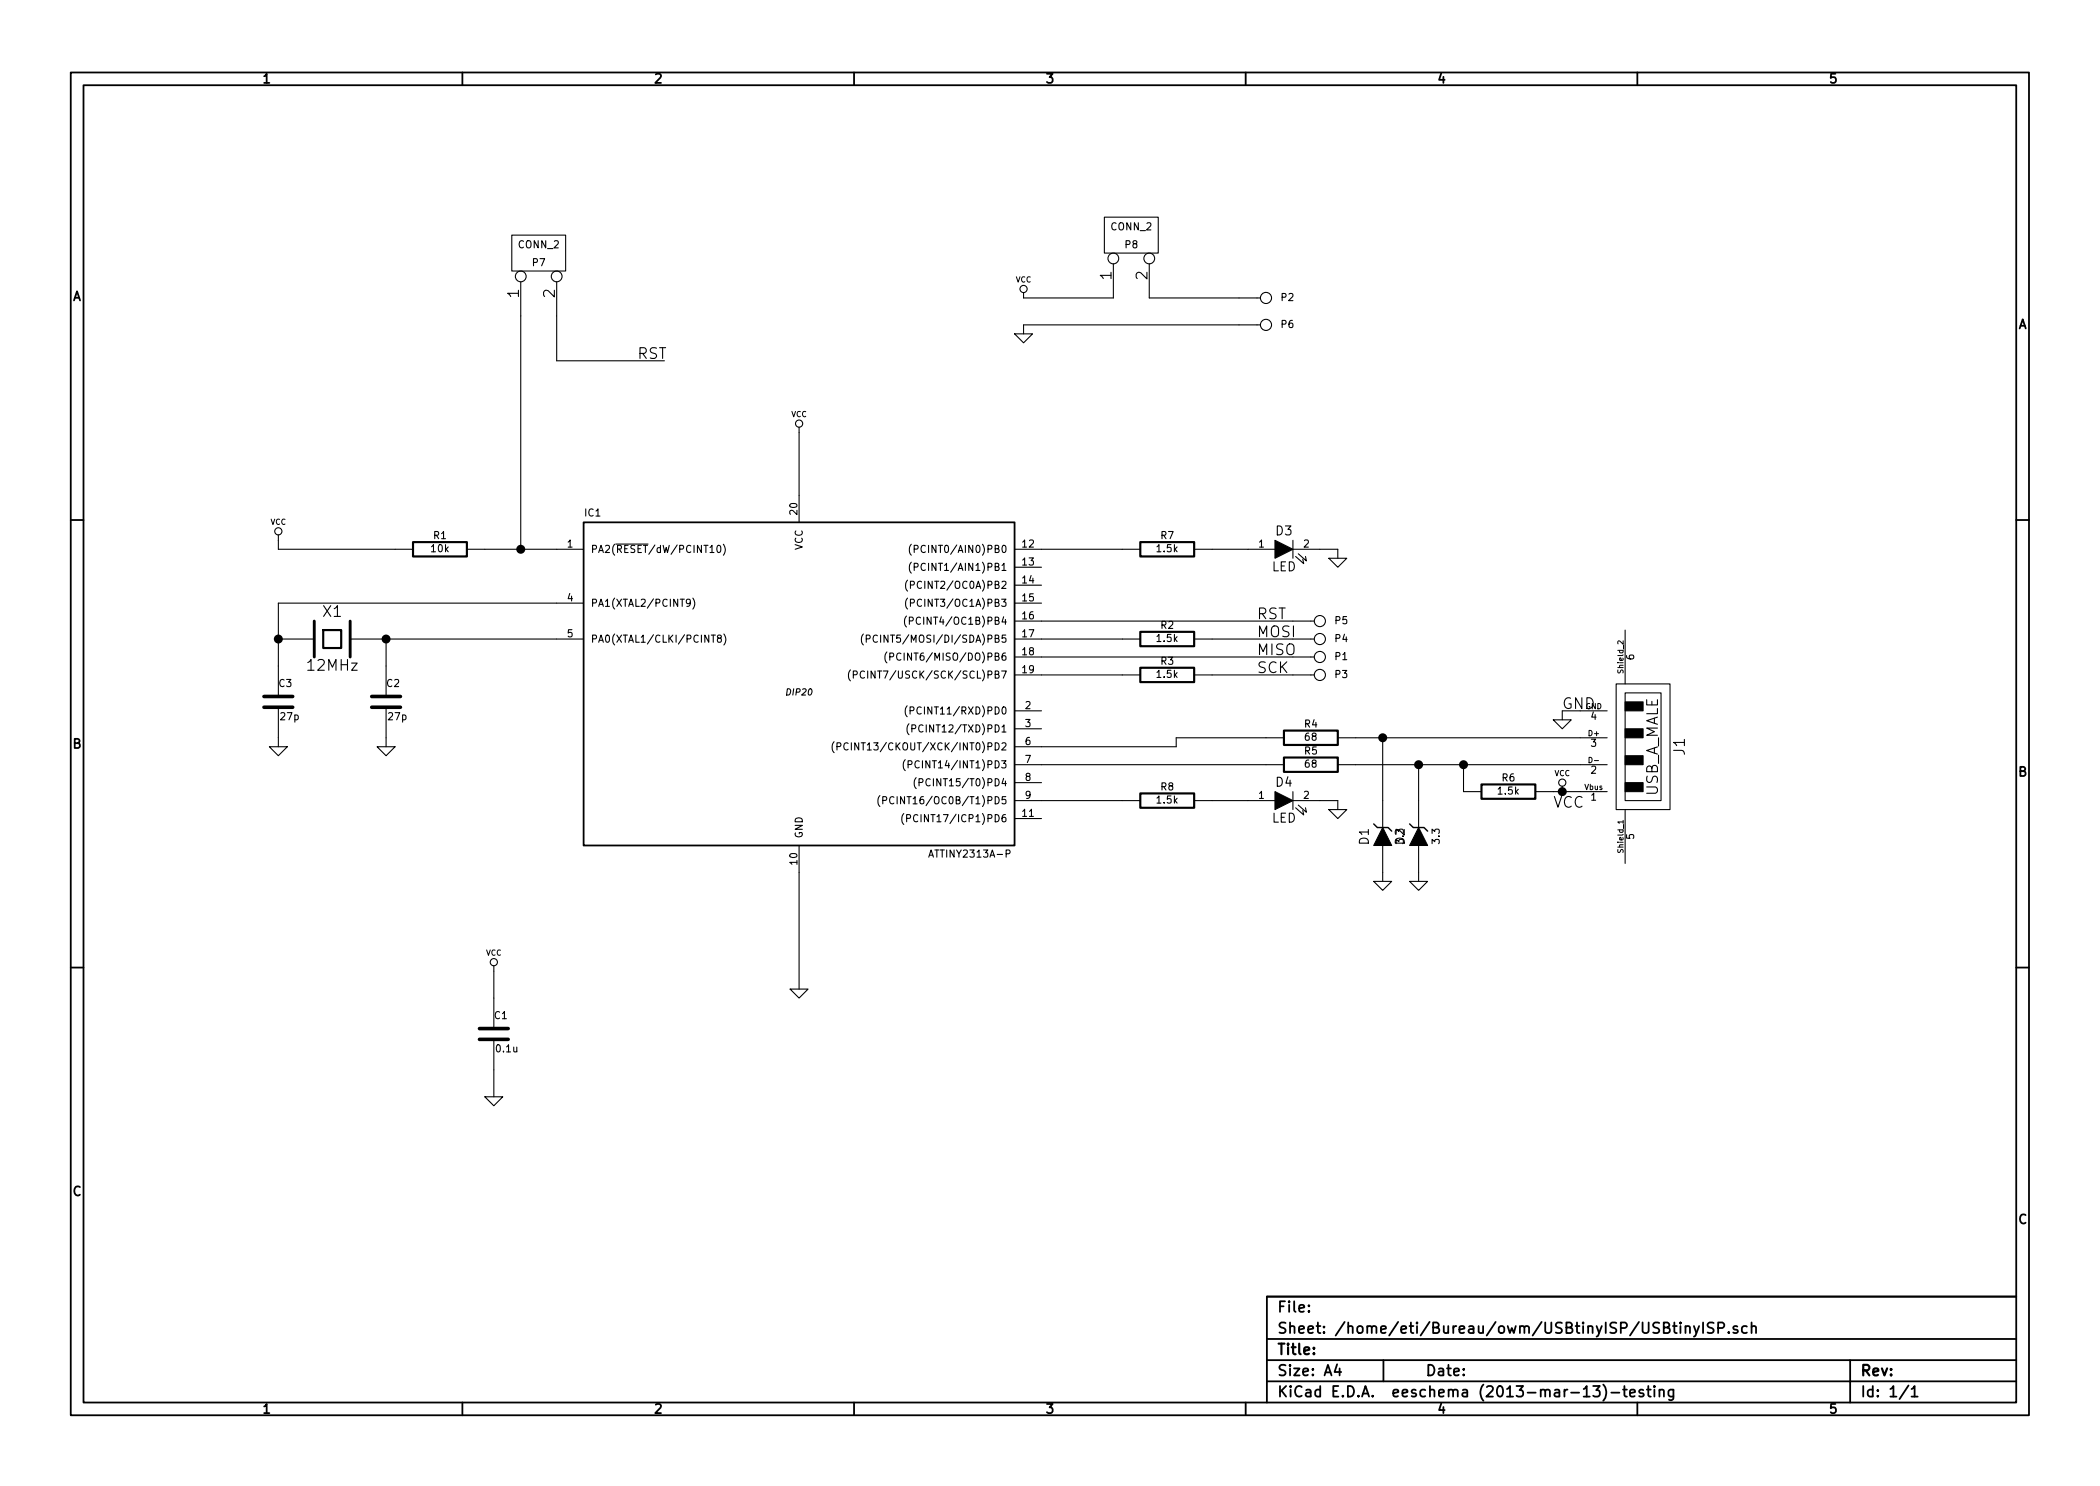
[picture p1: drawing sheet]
EESchema Schematic File Version 2
LIBS:power
LIBS:device
LIBS:transistors
LIBS:conn
LIBS:linear
LIBS:regul
LIBS:74xx
LIBS:cmos4000
LIBS:adc-dac
LIBS:memory
LIBS:xilinx
LIBS:special
LIBS:microcontrollers
LIBS:dsp
LIBS:microchip
LIBS:analog_switches
LIBS:motorola
LIBS:texas
LIBS:intel
LIBS:audio
LIBS:interface
LIBS:digital-audio
LIBS:philips
LIBS:display
LIBS:cypress
LIBS:siliconi
LIBS:opto
LIBS:atmel
LIBS:contrib
LIBS:valves
LIBS:component
LIBS:USBtinyISP-cache
EELAYER 24 0
EELAYER END
$Descr A4 11693 8268
encoding utf-8
Sheet 1 1
Title ""
Date ""
Rev ""
Comp ""
Comment1 ""
Comment2 ""
Comment3 ""
Comment4 ""
$EndDescr
$Comp
L CRYSTAL X1
U 1 1
P 1850 3550
F 0 "X1" H 1850 3700 60  0000 C CNN
F 1 "12MHz" H 1850 3400 60  0000 C CNN
F 2 "" H 1850 3550 60  0000 C CNN
F 3 "" H 1850 3550 60  0000 C CNN
	1    1850 3550
	1    0    0    -1  
$EndComp
$Comp
L C C2
U 1 1
P 2150 3900
F 0 "C2" H 2150 4000 40  0000 L CNN
F 1 "27p" H 2156 3815 40  0000 L CNN
F 2 "" H 2188 3750 30  0000 C CNN
F 3 "" H 2150 3900 60  0000 C CNN
	1    2150 3900
	1    0    0    -1  
$EndComp
$Comp
L C C3
U 1 1
P 1550 3900
F 0 "C3" H 1550 4000 40  0000 L CNN
F 1 "27p" H 1556 3815 40  0000 L CNN
F 2 "" H 1588 3750 30  0000 C CNN
F 3 "" H 1550 3900 60  0000 C CNN
	1    1550 3900
	1    0    0    -1  
$EndComp
$Comp
L GND #PWR3
U 1 1
P 2150 4150
F 0 "#PWR3" H 2150 4150 30  0001 C CNN
F 1 "GND" H 2150 4080 30  0001 C CNN
F 2 "" H 2150 4150 60  0000 C CNN
F 3 "" H 2150 4150 60  0000 C CNN
	1    2150 4150
	-1   0    0    -1  
$EndComp
$Comp
L GND #PWR2
U 1 1
P 1550 4150
F 0 "#PWR2" H 1550 4150 30  0001 C CNN
F 1 "GND" H 1550 4080 30  0001 C CNN
F 2 "" H 1550 4150 60  0000 C CNN
F 3 "" H 1550 4150 60  0000 C CNN
	1    1550 4150
	-1   0    0    -1  
$EndComp
$Comp
L USB_A_MALE J1
U 1 1
P 9150 4150
F 0 "J1" H 9150 4350 60  0000 C CNN
F 1 "USB_A_MALE" H 9150 4200 60  0000 C CNN
F 2 "" H 10050 3200 60  0000 C CNN
F 3 "" H 10050 3200 60  0000 C CNN
	1    9150 4150
	0    1    1    0   
$EndComp
$Comp
L R R5
U 1 1
P 7300 4250
F 0 "R5" V 7380 4250 40  0000 C CNN
F 1 "68" V 7307 4251 40  0000 C CNN
F 2 "" V 7230 4250 30  0000 C CNN
F 3 "" H 7300 4250 30  0000 C CNN
	1    7300 4250
	0    -1   -1   0   
$EndComp
$Comp
L R R4
U 1 1
P 7300 4100
F 0 "R4" V 7380 4100 40  0000 C CNN
F 1 "68" V 7307 4101 40  0000 C CNN
F 2 "" V 7230 4100 30  0000 C CNN
F 3 "" H 7300 4100 30  0000 C CNN
	1    7300 4100
	0    -1   -1   0   
$EndComp
$Comp
L GND #PWR14
U 1 1
P 8700 4000
F 0 "#PWR14" H 8700 4000 30  0001 C CNN
F 1 "GND" H 8700 3930 30  0001 C CNN
F 2 "" H 8700 4000 60  0000 C CNN
F 3 "" H 8700 4000 60  0000 C CNN
	1    8700 4000
	1    0    0    -1  
$EndComp
$Comp
L VCC #PWR15
U 1 1
P 8700 4400
F 0 "#PWR15" H 8700 4500 30  0001 C CNN
F 1 "VCC" H 8700 4500 30  0000 C CNN
F 2 "" H 8700 4400 60  0000 C CNN
F 3 "" H 8700 4400 60  0000 C CNN
	1    8700 4400
	1    0    0    -1  
$EndComp
$Comp
L R R6
U 1 1
P 8400 4400
F 0 "R6" V 8480 4400 40  0000 C CNN
F 1 "1.5k" V 8407 4401 40  0000 C CNN
F 2 "" V 8330 4400 30  0000 C CNN
F 3 "" H 8400 4400 30  0000 C CNN
	1    8400 4400
	0    -1   -1   0   
$EndComp
$Comp
L ZENER D2
U 1 1
P 7900 4650
F 0 "D2" H 7900 4750 50  0000 C CNN
F 1 "3.3" H 7900 4550 40  0000 C CNN
F 2 "" H 7900 4650 60  0000 C CNN
F 3 "" H 7900 4650 60  0000 C CNN
	1    7900 4650
	0    -1   -1   0   
$EndComp
$Comp
L ZENER D1
U 1 1
P 7700 4650
F 0 "D1" H 7700 4750 50  0000 C CNN
F 1 "3.3" H 7700 4550 40  0000 C CNN
F 2 "" H 7700 4650 60  0000 C CNN
F 3 "" H 7700 4650 60  0000 C CNN
	1    7700 4650
	0    -1   -1   0   
$EndComp
$Comp
L GND #PWR13
U 1 1
P 7900 4900
F 0 "#PWR13" H 7900 4900 30  0001 C CNN
F 1 "GND" H 7900 4830 30  0001 C CNN
F 2 "" H 7900 4900 60  0000 C CNN
F 3 "" H 7900 4900 60  0000 C CNN
	1    7900 4900
	1    0    0    -1  
$EndComp
$Comp
L GND #PWR12
U 1 1
P 7700 4900
F 0 "#PWR12" H 7700 4900 30  0001 C CNN
F 1 "GND" H 7700 4830 30  0001 C CNN
F 2 "" H 7700 4900 60  0000 C CNN
F 3 "" H 7700 4900 60  0000 C CNN
	1    7700 4900
	1    0    0    -1  
$EndComp
Text Label 8650 4500 0    60   ~ 0
VCC
Text Label 8700 3950 0    60   ~ 0
GND
$Comp
L ATTINY2313A-P IC1
U 1 1
P 4450 3850
F 0 "IC1" H 3300 4850 40  0000 C CNN
F 1 "ATTINY2313A-P" H 5400 2950 40  0000 C CNN
F 2 "DIP20" H 4450 3850 35  0000 C CIN
F 3 "" H 4450 3850 60  0000 C CNN
	1    4450 3850
	1    0    0    -1  
$EndComp
$Comp
L GND #PWR7
U 1 1
P 4450 5500
F 0 "#PWR7" H 4450 5500 30  0001 C CNN
F 1 "GND" H 4450 5430 30  0001 C CNN
F 2 "" H 4450 5500 60  0000 C CNN
F 3 "" H 4450 5500 60  0000 C CNN
	1    4450 5500
	1    0    0    -1  
$EndComp
$Comp
L VCC #PWR6
U 1 1
P 4450 2400
F 0 "#PWR6" H 4450 2500 30  0001 C CNN
F 1 "VCC" H 4450 2500 30  0000 C CNN
F 2 "" H 4450 2400 60  0000 C CNN
F 3 "" H 4450 2400 60  0000 C CNN
	1    4450 2400
	1    0    0    -1  
$EndComp
$Comp
L R R2
U 1 1
P 6500 3550
F 0 "R2" V 6580 3550 40  0000 C CNN
F 1 "1.5k" V 6507 3551 40  0000 C CNN
F 2 "" V 6430 3550 30  0000 C CNN
F 3 "" H 6500 3550 30  0000 C CNN
	1    6500 3550
	0    -1   -1   0   
$EndComp
$Comp
L R R3
U 1 1
P 6500 3750
F 0 "R3" V 6580 3750 40  0000 C CNN
F 1 "1.5k" V 6507 3751 40  0000 C CNN
F 2 "" V 6430 3750 30  0000 C CNN
F 3 "" H 6500 3750 30  0000 C CNN
	1    6500 3750
	0    -1   -1   0   
$EndComp
Text Label 7000 3450 0    60   ~ 0
RST
Text Label 7000 3550 0    60   ~ 0
MOSI
Text Label 7000 3650 0    60   ~ 0
MISO
Text Label 7000 3750 0    60   ~ 0
SCK
$Comp
L LED D3
U 1 1
P 7150 3050
F 0 "D3" H 7150 3150 50  0000 C CNN
F 1 "LED" H 7150 2950 50  0000 C CNN
F 2 "" H 7150 3050 60  0000 C CNN
F 3 "" H 7150 3050 60  0000 C CNN
	1    7150 3050
	1    0    0    -1  
$EndComp
$Comp
L LED D4
U 1 1
P 7150 4450
F 0 "D4" H 7150 4550 50  0000 C CNN
F 1 "LED" H 7150 4350 50  0000 C CNN
F 2 "" H 7150 4450 60  0000 C CNN
F 3 "" H 7150 4450 60  0000 C CNN
	1    7150 4450
	1    0    0    -1  
$EndComp
$Comp
L R R7
U 1 1
P 6500 3050
F 0 "R7" V 6580 3050 40  0000 C CNN
F 1 "1.5k" V 6507 3051 40  0000 C CNN
F 2 "" V 6430 3050 30  0000 C CNN
F 3 "" H 6500 3050 30  0000 C CNN
	1    6500 3050
	0    -1   -1   0   
$EndComp
$Comp
L R R8
U 1 1
P 6500 4450
F 0 "R8" V 6580 4450 40  0000 C CNN
F 1 "1.5k" V 6507 4451 40  0000 C CNN
F 2 "" V 6430 4450 30  0000 C CNN
F 3 "" H 6500 4450 30  0000 C CNN
	1    6500 4450
	0    -1   -1   0   
$EndComp
$Comp
L GND #PWR11
U 1 1
P 7450 4500
F 0 "#PWR11" H 7450 4500 30  0001 C CNN
F 1 "GND" H 7450 4430 30  0001 C CNN
F 2 "" H 7450 4500 60  0000 C CNN
F 3 "" H 7450 4500 60  0000 C CNN
	1    7450 4500
	1    0    0    -1  
$EndComp
$Comp
L GND #PWR10
U 1 1
P 7450 3100
F 0 "#PWR10" H 7450 3100 30  0001 C CNN
F 1 "GND" H 7450 3030 30  0001 C CNN
F 2 "" H 7450 3100 60  0000 C CNN
F 3 "" H 7450 3100 60  0000 C CNN
	1    7450 3100
	1    0    0    -1  
$EndComp
$Comp
L GND #PWR5
U 1 1
P 2750 6100
F 0 "#PWR5" H 2750 6100 30  0001 C CNN
F 1 "GND" H 2750 6030 30  0001 C CNN
F 2 "" H 2750 6100 60  0000 C CNN
F 3 "" H 2750 6100 60  0000 C CNN
	1    2750 6100
	1    0    0    -1  
$EndComp
$Comp
L VCC #PWR4
U 1 1
P 2750 5400
F 0 "#PWR4" H 2750 5500 30  0001 C CNN
F 1 "VCC" H 2750 5500 30  0000 C CNN
F 2 "" H 2750 5400 60  0000 C CNN
F 3 "" H 2750 5400 60  0000 C CNN
	1    2750 5400
	1    0    0    -1  
$EndComp
$Comp
L C C1
U 1 1
P 2750 5750
F 0 "C1" H 2750 5850 40  0000 L CNN
F 1 "0.1u" H 2756 5665 40  0000 L CNN
F 2 "" H 2788 5600 30  0000 C CNN
F 3 "" H 2750 5750 60  0000 C CNN
	1    2750 5750
	1    0    0    -1  
$EndComp
Wire Wire Line
	1550 3350 1550 3700
Connection ~ 1550 3550
Wire Wire Line
	2150 3550 2150 3700
Wire Wire Line
	3100 3550 2150 3550
Connection ~ 2150 3550
Wire Wire Line
	8800 3950 8700 3950
Wire Wire Line
	8700 3950 8700 4000
Wire Wire Line
	8650 4400 8800 4400
Wire Wire Line
	1550 4100 1550 4150
Wire Wire Line
	2150 4100 2150 4150
Connection ~ 8700 4400
Wire Wire Line
	5800 4250 7050 4250
Wire Wire Line
	7550 4100 8800 4100
Wire Wire Line
	7550 4250 8800 4250
Wire Wire Line
	7900 4250 7900 4450
Connection ~ 7900 4250
Wire Wire Line
	7700 4450 7700 4100
Connection ~ 7700 4100
Wire Wire Line
	7900 4850 7900 4900
Wire Wire Line
	7700 4850 7700 4900
Wire Wire Line
	8150 4400 8150 4250
Connection ~ 8150 4250
Wire Wire Line
	3100 3350 1550 3350
Wire Wire Line
	4450 4850 4450 5500
Wire Wire Line
	4450 2400 4450 2750
Wire Wire Line
	5800 4150 6550 4150
Wire Wire Line
	6550 4150 6550 4100
Wire Wire Line
	6550 4100 7050 4100
Wire Wire Line
	5800 3450 7200 3450
Wire Wire Line
	5800 3550 6250 3550
Wire Wire Line
	6750 3550 7200 3550
Wire Wire Line
	5800 3650 7200 3650
Wire Wire Line
	5800 3750 6250 3750
Wire Wire Line
	6750 3750 7200 3750
Wire Wire Line
	6250 3050 5800 3050
Wire Wire Line
	6250 4450 5800 4450
Wire Wire Line
	7350 3050 7450 3050
Wire Wire Line
	7450 3050 7450 3100
Wire Wire Line
	7350 4450 7450 4450
Wire Wire Line
	7450 4450 7450 4500
Wire Wire Line
	2750 5400 2750 5550
Wire Wire Line
	2750 5950 2750 6100
$Comp
L CONN_1 P1
U 1 1
P 7350 3650
F 0 "P1" H 7430 3650 40  0000 L CNN
F 1 "CONN_1" H 7350 3705 30  0001 C CNN
F 2 "" H 7350 3650 60  0000 C CNN
F 3 "" H 7350 3650 60  0000 C CNN
	1    7350 3650
	1    0    0    -1  
$EndComp
$Comp
L CONN_1 P3
U 1 1
P 7350 3750
F 0 "P3" H 7430 3750 40  0000 L CNN
F 1 "CONN_1" H 7350 3805 30  0001 C CNN
F 2 "" H 7350 3750 60  0000 C CNN
F 3 "" H 7350 3750 60  0000 C CNN
	1    7350 3750
	1    0    0    -1  
$EndComp
$Comp
L CONN_1 P4
U 1 1
P 7350 3550
F 0 "P4" H 7430 3550 40  0000 L CNN
F 1 "CONN_1" H 7350 3605 30  0001 C CNN
F 2 "" H 7350 3550 60  0000 C CNN
F 3 "" H 7350 3550 60  0000 C CNN
	1    7350 3550
	1    0    0    -1  
$EndComp
$Comp
L CONN_1 P5
U 1 1
P 7350 3450
F 0 "P5" H 7430 3450 40  0000 L CNN
F 1 "CONN_1" H 7350 3505 30  0001 C CNN
F 2 "" H 7350 3450 60  0000 C CNN
F 3 "" H 7350 3450 60  0000 C CNN
	1    7350 3450
	1    0    0    -1  
$EndComp
$Comp
L VCC #PWR8
U 1 1
P 5700 1650
F 0 "#PWR8" H 5700 1750 30  0001 C CNN
F 1 "VCC" H 5700 1750 30  0000 C CNN
F 2 "" H 5700 1650 60  0000 C CNN
F 3 "" H 5700 1650 60  0000 C CNN
	1    5700 1650
	1    0    0    -1  
$EndComp
$Comp
L CONN_2 P8
U 1 1
P 6300 1300
F 0 "P8" V 6250 1300 40  0000 C CNN
F 1 "CONN_2" V 6350 1300 40  0000 C CNN
F 2 "" H 6300 1300 60  0000 C CNN
F 3 "" H 6300 1300 60  0000 C CNN
	1    6300 1300
	0    -1   -1   0   
$EndComp
$Comp
L CONN_1 P2
U 1 1
P 7050 1650
F 0 "P2" H 7130 1650 40  0000 L CNN
F 1 "CONN_1" H 7050 1705 30  0001 C CNN
F 2 "" H 7050 1650 60  0000 C CNN
F 3 "" H 7050 1650 60  0000 C CNN
	1    7050 1650
	1    0    0    -1  
$EndComp
Wire Wire Line
	5700 1650 6200 1650
Wire Wire Line
	6400 1650 6900 1650
$Comp
L CONN_1 P6
U 1 1
P 7050 1800
F 0 "P6" H 7130 1800 40  0000 L CNN
F 1 "CONN_1" H 7050 1855 30  0001 C CNN
F 2 "" H 7050 1800 60  0000 C CNN
F 3 "" H 7050 1800 60  0000 C CNN
	1    7050 1800
	1    0    0    -1  
$EndComp
$Comp
L GND #PWR9
U 1 1
P 5700 1850
F 0 "#PWR9" H 5700 1850 30  0001 C CNN
F 1 "GND" H 5700 1780 30  0001 C CNN
F 2 "" H 5700 1850 60  0000 C CNN
F 3 "" H 5700 1850 60  0000 C CNN
	1    5700 1850
	1    0    0    -1  
$EndComp
Wire Wire Line
	6900 1800 5700 1800
Wire Wire Line
	5700 1800 5700 1850
$Comp
L R R1
U 1 1
P 2450 3050
F 0 "R1" V 2530 3050 40  0000 C CNN
F 1 "10k" V 2457 3051 40  0000 C CNN
F 2 "" V 2380 3050 30  0000 C CNN
F 3 "" H 2450 3050 30  0000 C CNN
	1    2450 3050
	0    -1   -1   0   
$EndComp
Wire Wire Line
	2700 3050 3100 3050
$Comp
L VCC #PWR1
U 1 1
P 1550 3000
F 0 "#PWR1" H 1550 3100 30  0001 C CNN
F 1 "VCC" H 1550 3100 30  0000 C CNN
F 2 "" H 1550 3000 60  0000 C CNN
F 3 "" H 1550 3000 60  0000 C CNN
	1    1550 3000
	1    0    0    -1  
$EndComp
Wire Wire Line
	2200 3050 1550 3050
Wire Wire Line
	1550 3050 1550 3000
$Comp
L CONN_2 P7
U 1 1
P 3000 1400
F 0 "P7" V 2950 1400 40  0000 C CNN
F 1 "CONN_2" V 3050 1400 40  0000 C CNN
F 2 "" H 3000 1400 60  0000 C CNN
F 3 "" H 3000 1400 60  0000 C CNN
	1    3000 1400
	0    -1   -1   0   
$EndComp
Wire Wire Line
	2900 1750 2900 3050
Connection ~ 2900 3050
Wire Wire Line
	3100 1750 3100 2000
Wire Wire Line
	3100 2000 3700 2000
Text Label 3550 2000 0    60   ~ 0
RST
Wire Wire Line
	6950 3050 6750 3050
Wire Wire Line
	6950 4450 6750 4450
$EndSCHEMATC
